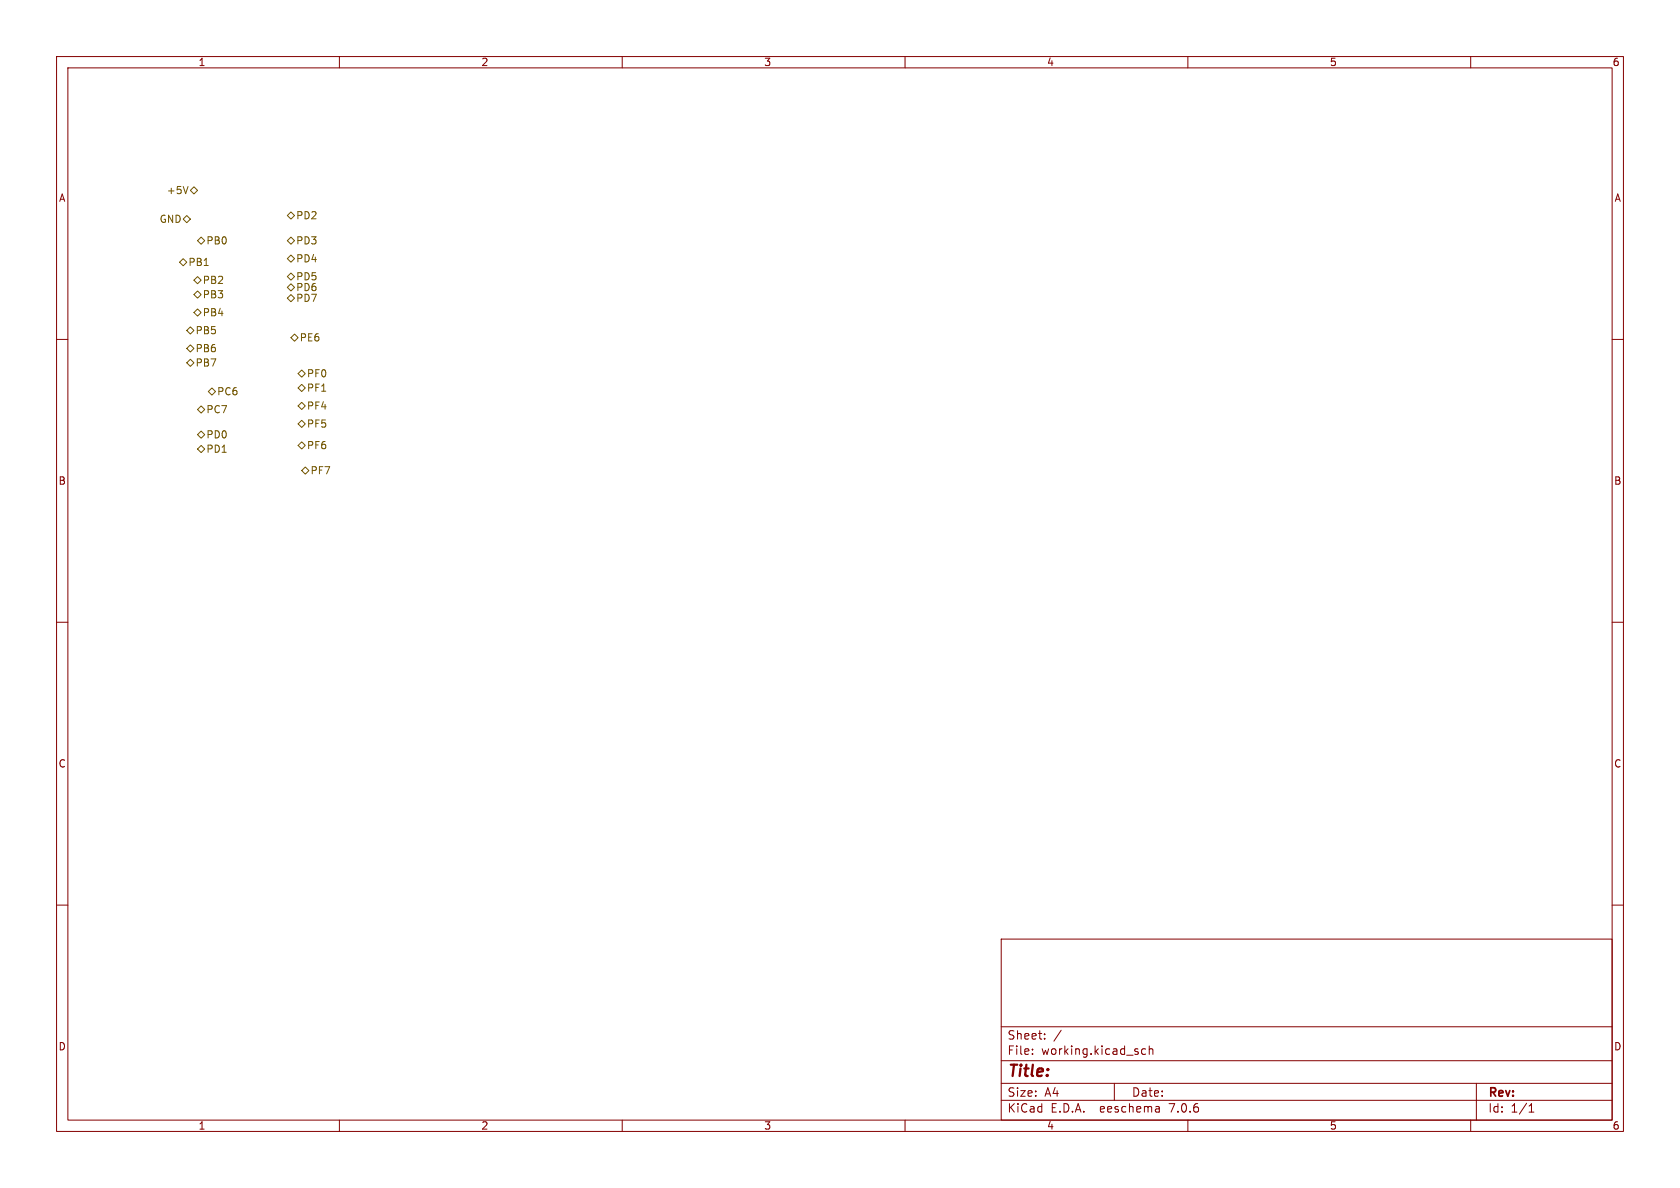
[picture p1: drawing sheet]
<svg xmlns="http://www.w3.org/2000/svg" width="297mm" height="210mm" viewBox="0 0 297 210" stroke-linecap="round" stroke-linejoin="round" font-family="sans-serif">
<g fill="none" stroke="#840000" stroke-width=".18">
<path d="M10 10h277v190h-277zM12 12h273v186h-273zM60 10v2M110 10v2M160 10v2M210 10v2M260 10v2M10 60h2M285 60h2M10 110h2M285 110h2M10 160h2"/>
<path d="M285 160h2M177 166h108v32h-108zM60 198v2M110 198v2M160 198v2M177 194.5h108M177 191.5h108M177 187.5h108M177 181.5h108M182.5 186.3v.1M182.5 185.5v.1M184.7 183.6v.1"/>
<path d="M184.7 182.8v.1M187.6 182.1l-1.3 2M197 191.5v3M202.5 185.5l-.4-.1-.3 .3v.4l.2 .2h.5M203.2 185.5l.2-.1 .3 .1 .1 .9M203.2 184.9v1.5M204.9 195.7l.1 .9M205 196.5l-.2 .1M205 196h-.2M210 198v2M260 198v2M261 191.5v6.5"/>
<path d="M270.3 196.6h.9M270.3 195.5l.4-.4v1.5"/>
</g>
<g fill="none" stroke="#725600" stroke-width=".18">
<path d="M32.4 38.7l.6-.6 .7 .6-.7 .7zM33.2 33l-.4 1.2M33.7 33.7l.6-.7 .6 .7-.6 .6zM50.8 38.1l.6-.6 .7 .6-.7 .6zM32.4 45.7l.6 .7-.6 .6-.7-.6zM33 58.4l.7-.6 .6 .6-.6 .7zM34.3 49.5l.6-.6 .7 .6-.7 .7zM34.3 55.2l.6-.6 .7 .6-.7 .7zM34.9 42.5l.7-.6 .6 .6-.6 .7zM34.9 51.4l.7 .7-.7 .6-.6-.6zM50.8 45.7l.6-.6 .7 .6-.7 .7zM50.8 42.5l.6-.6 .7 .6-.7 .7z"/>
<path d="M50.8 50.8l.6-.6 .7 .6-.7 .6zM50.8 52.7l.6-.6 .7 .6-.7 .6zM51.4 48.3l.7 .6-.7 .6-.6-.6zM51.4 59.7l.7-.6 .6 .6-.6 .6zM33 64.1l.7-.6 .6 .6-.6 .7zM33 61.6l.7-.6 .6 .6-.6 .6zM34.9 79.4l.7-.7 .6 .7-.6 .6zM34.9 76.8l.7-.6 .6 .6-.6 .7zM35.6 71.8l.6 .6-.6 .6-.7-.6zM37.5 68.6l.6 .6-.6 .7-.7-.7zM52.7 78.7l.6-.6 .7 .6-.7 .7zM52.7 66l.6-.6 .7 .6-.7 .7z"/>
<path d="M52.7 71.8l.6-.7 .7 .7-.7 .6zM52.7 68.6l.6-.7 .7 .7-.7 .6zM53.3 74.3l.7 .6-.7 .7-.6-.7zM54 82.6l.6 .6-.6 .6-.7-.6z"/>
</g>
<text font-size="2.8" fill="#840000" x="178" y="190.9">Title:</text>
<g font-size="2.1" fill="#840000">
<text x="178" y="184">Sheet:</text>
<text x="178" y="186.7">File:</text>
<text x="184.1" y="186.7">working.kicad_sch</text>
<text x="178" y="196.9">KiCad</text>
<text x="178" y="194.1">Size:</text>
<text x="184.7" y="194.1">A4</text>
<text x="185.7" y="196.9">E.D.A.</text>
<text x="194.6" y="196.9">eeschema</text>
<text x="200" y="194.1">Date:</text>
<text x="207" y="196.9">7.0.6</text>
<text x="263" y="194.3">Rev:</text>
<text x="263" y="196.9">Id:</text>
<text x="267.1" y="196.9">1/1</text>
</g>
<g font-size="1.8" fill="#840000">
<text x="35" y="11.9">1</text>
<text x="85" y="11.9">2</text>
<text x="135" y="11.9">3</text>
<text x="185" y="11.9">4</text>
<text x="235" y="11.9">5</text>
<text x="285" y="11.9">6</text>
<text x="10.3" y="35.9">A</text>
<text x="285.3" y="35.9">A</text>
<text x="10.3" y="85.9">B</text>
<text x="285.3" y="85.9">B</text>
<text x="10.3" y="135.9">C</text>
<text x="285.3" y="135.9">C</text>
<text x="10.3" y="185.9">D</text>
<text x="285.3" y="185.9">D</text>
<text x="35" y="199.9">1</text>
<text x="85" y="199.9">2</text>
<text x="135" y="199.9">3</text>
<text x="185" y="199.9">4</text>
<text x="235" y="199.9">5</text>
<text x="285" y="199.9">6</text>
</g>
<g font-size="1.8" fill="#725600">
<text x="29.4" y="34.5">+5V</text>
<text x="28.1" y="39.6">GND</text>
<text x="52.3" y="39">PD2</text>
<text x="33.2" y="47.2">PB1</text>
<text x="36.4" y="43.4">PB0</text>
<text x="52.3" y="46.6">PD4</text>
<text x="52.3" y="43.4">PD3</text>
<text x="35.8" y="50.4">PB2</text>
<text x="35.8" y="52.9">PB3</text>
<text x="52.3" y="51.7">PD6</text>
<text x="52.3" y="53.6">PD7</text>
<text x="52.3" y="49.8">PD5</text>
<text x="34.5" y="59.3">PB5</text>
<text x="35.8" y="56.1">PB4</text>
<text x="34.5" y="65">PB7</text>
<text x="34.5" y="62.5">PB6</text>
<text x="52.9" y="60.6">PE6</text>
<text x="38.3" y="70.1">PC6</text>
<text x="54.2" y="66.9">PF0</text>
<text x="54.2" y="69.4">PF1</text>
<text x="36.4" y="77.7">PD0</text>
<text x="36.4" y="73.3">PC7</text>
<text x="54.2" y="75.8">PF5</text>
<text x="54.2" y="72.6">PF4</text>
<text x="36.4" y="80.2">PD1</text>
<text x="54.2" y="79.6">PF6</text>
<text x="54.8" y="84">PF7</text>
</g>
</svg>
